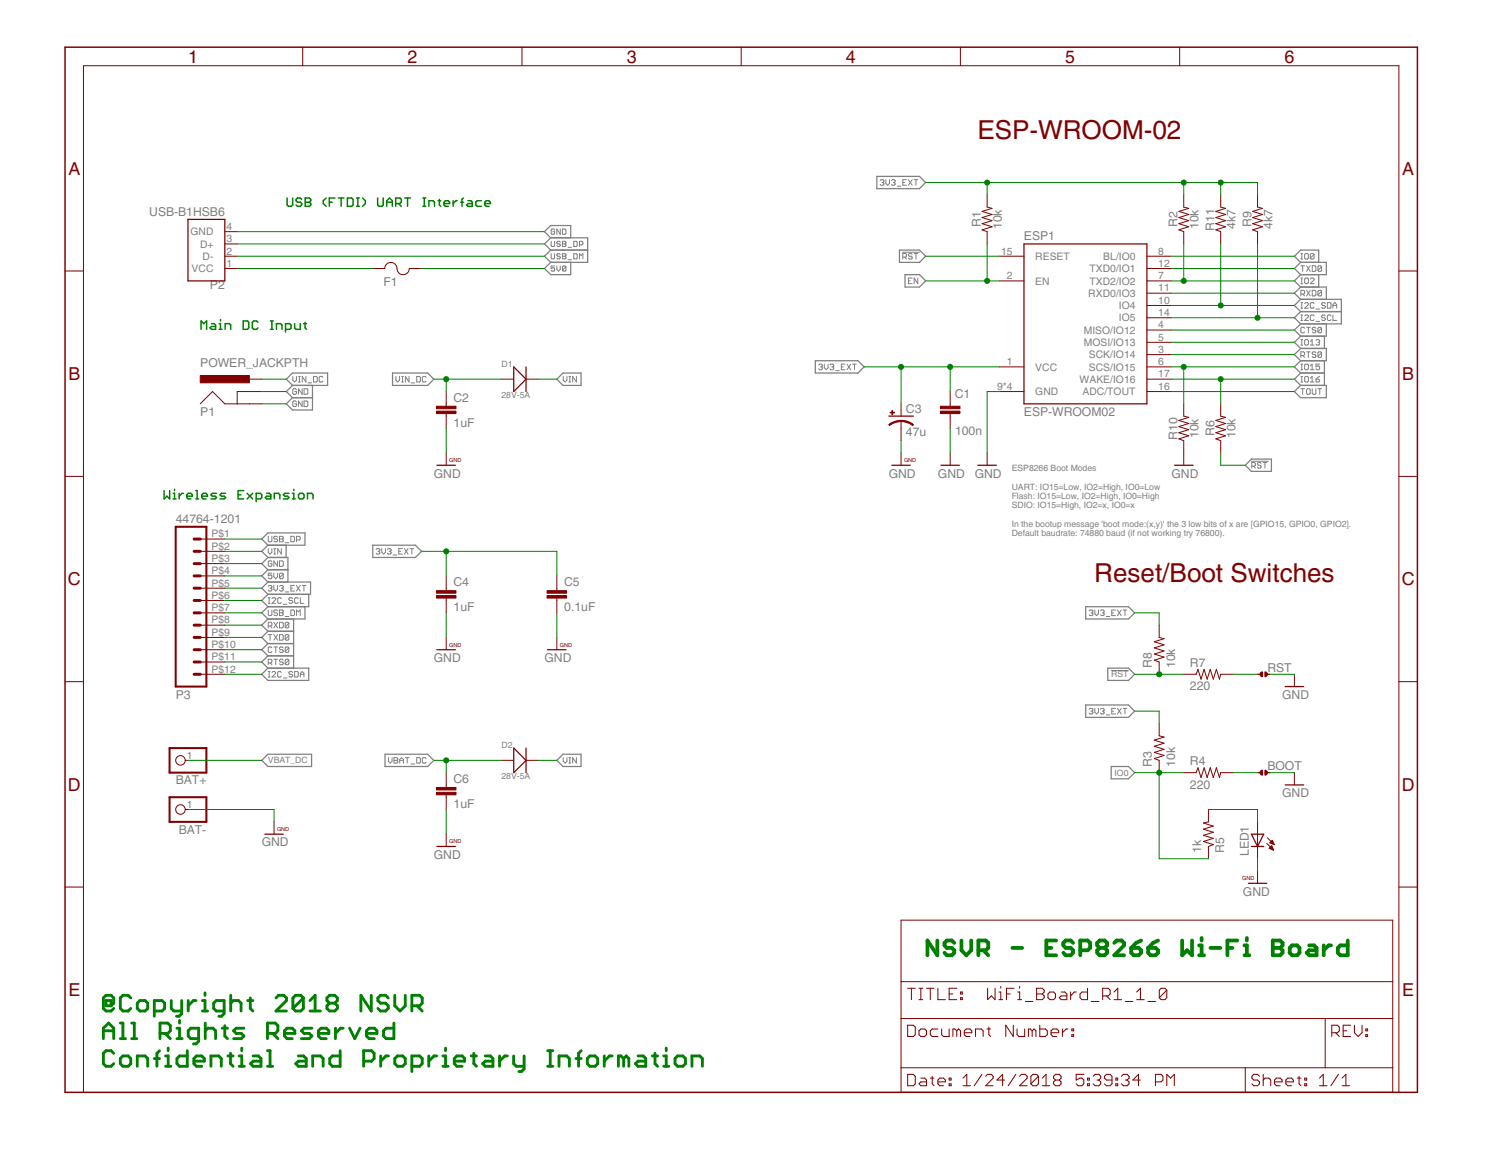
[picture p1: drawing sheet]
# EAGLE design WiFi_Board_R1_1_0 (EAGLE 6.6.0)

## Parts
BAT+  WPAD-1-PTH  [WPAD-1-PTH-2.54]
BAT-  WPAD-1-PTH  [WPAD-1-PTH-2.54]
BOOT  JMP-2-NO-PTH  [JMP-2-NO-PTH-2.54]
C1  100n  CAP0402-CAP  [0402-CAP]
C2  1uF  CAP0402-CAP  [0402-CAP]
C3  47u  CAP_POLD  [PANASONIC_D]
C4  1uF  CAP0402-CAP  [0402-CAP]
C5  0.1uF  CAP0402-CAP  [0402-CAP]
C6  1uF  CAP0402-CAP  [0402-CAP]
D1  28V-5A  SMD-DIODE-SCHOTTKY-28V-5A(DO-214AA)  [DO-214AA]
D2  28V-5A  SMD-DIODE-SCHOTTKY-28V-5A(DO-214AA)  [DO-214AA]
ESP1  ESP-WROOM02  [ESP-WROOM02]
F1  1206L050YR  [1206LSERIES]
LED1  LEDCHIP-LED0603  [CHIP-LED0603]
P1  POWER_JACKPTH  [POWER_JACK_PTH]
P2  USB-B1HSB6  [OST_USB-B1HSB6]
P3  44764-1201  [44764-1201]
R1  10k  RESISTOR0402-TYP  [EIA-0402]
R2  10k  RESISTOR0402-TYP  [EIA-0402]
R3  10k  RESISTOR0402-TYP  [EIA-0402]
R4  220  RESISTOR0402-TYP  [EIA-0402]
R5  1k  RESISTOR0402-TYP  [EIA-0402]
R6  10k  RESISTOR0402-TYP  [EIA-0402]
R7  220  RESISTOR0402-TYP  [EIA-0402]
R8  10k  RESISTOR0402-TYP  [EIA-0402]
R9  4k7  RESISTOR0402-TYP  [EIA-0402]
R10  10k  RESISTOR0402-TYP  [EIA-0402]
R11  4k7  RESISTOR0402-TYP  [EIA-0402]
RST  JMP-2-NO-PTH  [JMP-2-NO-PTH-2.54]

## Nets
3V3_EXT: C1.2 C3.+ C4.1 C5.1 ESP1.1(VCC) P3.P$5 R1.2 R2.2 R3.2 R8.2 R9.2 R11.2
5V0: F1.2 P3.P$4
!RST: ESP1.15(RESET) R6.1 R7.1 R8.1
CTS0: ESP1.4(MISO/IO12) P3.P$10
EN: ESP1.2(EN) R1.1
GND: BAT-.1 BOOT.2 C1.1 C2.2 C3.- C4.2 C5.2 C6.2 ESP1.9(GND) ESP1.13(GND) ESP1.18(GND) ESP1.TP(GND) LED1.C P1.GND P1.GNDBREAK P2.4(GND) P3.P$3 R10.1 RST.2
I2C_SCL: ESP1.14(IO5) P3.P$6 R9.1
I2C_SDA: ESP1.10(IO4) P3.P$12 R11.1
IO0: ESP1.8(BL/IO0) R3.1 R4.1 R5.1
IO2: ESP1.7(TXD2/IO2) R2.1
IO13: ESP1.5(MOSI/IO13)
IO15: ESP1.6(SCS/IO15) R10.2
IO16: ESP1.17(WAKE/IO16) R6.2
LED1: LED1.A R5.2
N$1: R7.2 RST.1
N$2: BOOT.1 R4.2
RTS0: ESP1.3(SCK/IO14) P3.P$11
RXD0: ESP1.11(RXD0/IO3) P3.P$8
TOUT: ESP1.16(ADC/TOUT)
TXD0: ESP1.12(TXD0/IO1) P3.P$9
USB_DM: P2.2(D-) P3.P$7
USB_DP: P2.3(D+) P3.P$1
VBAT_DC: BAT+.1 C6.1 D2.+
VBUS_IN: F1.1 P2.1(VCC)
VIN: D1.- D2.- P3.P$2
VIN_DC: C2.1 D1.+ P1.PWR

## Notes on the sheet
- ESP-WROOM-02
- USB (FTDI) UART Interface
- Main DC Input
- ESP8266 Boot Modes
  
  UART: IO15=Low, IO2=High, IO0=Low
  Flash: IO15=Low, IO2=High, IO0=High
  SDIO: IO15=High, IO2=x, IO0=x
  
  In the bootup message 'boot mode:(x,y)' the 3 low bits of x are [GPIO15, GPIO0, GPIO2].
  Default baudrate: 74880 baud (if not working try 76800).
- Wireless Expansion
- Reset/Boot Switches
- NSVR - ESP8266 Wi-Fi Board
- @Copyright 2018 NSVR
  All Rights Reserved
  Confidential and Proprietary Information
